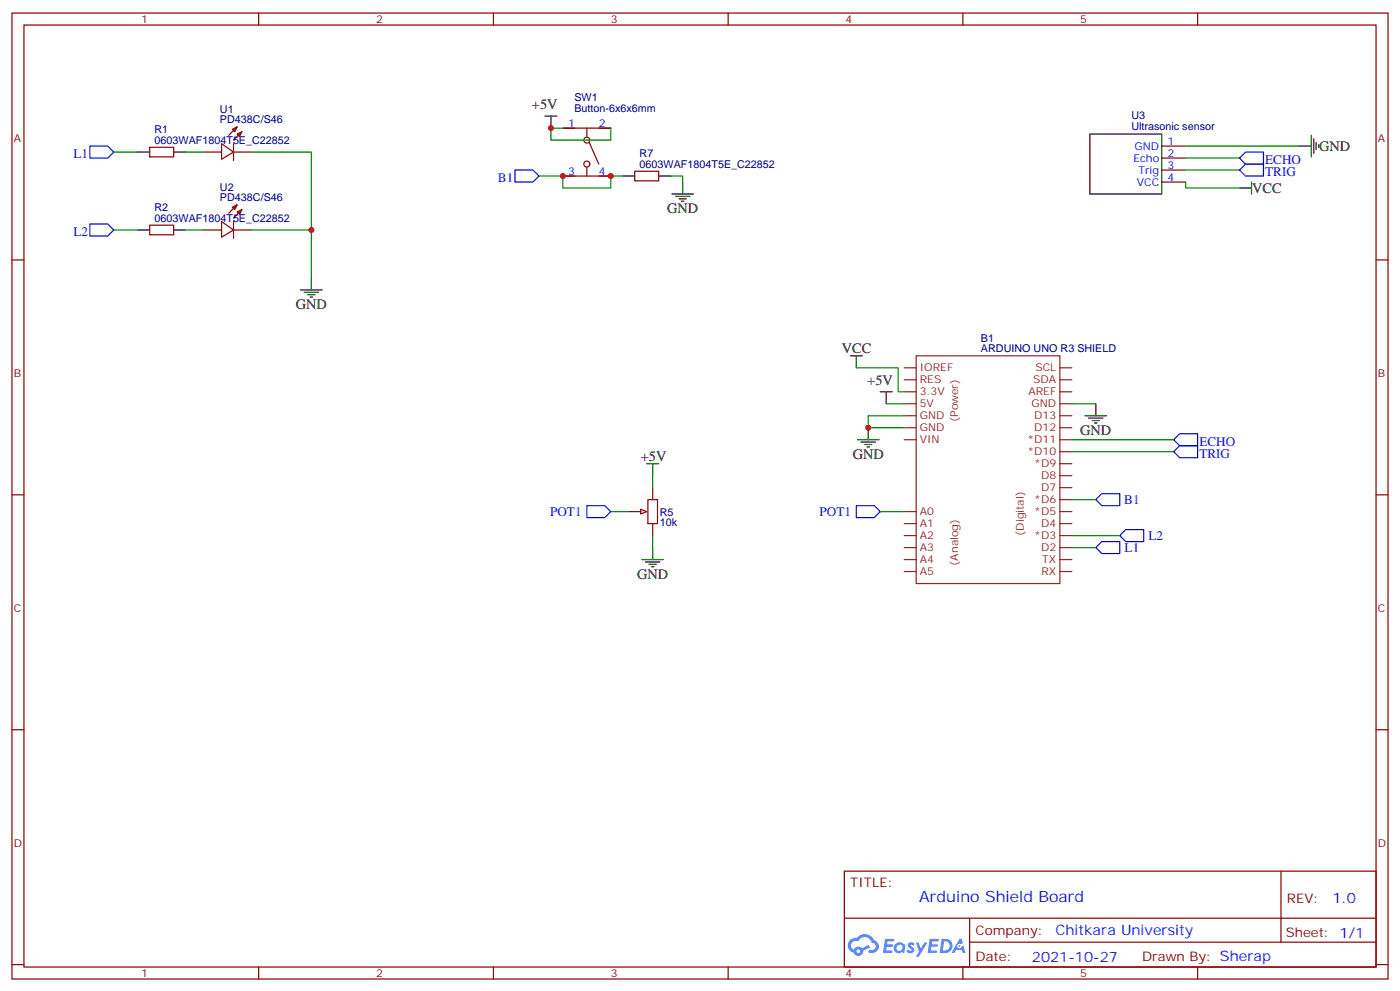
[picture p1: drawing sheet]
<svg xmlns="http://www.w3.org/2000/svg" width="412mm" height="292mm" viewBox="0 0 412 292" stroke-linecap="round" stroke-linejoin="round" font-family="sans-serif">
<g fill="none" stroke="#870000" stroke-width=".35">
<path d="M3.5 3.8h405.4v284.4h-405.4zM7.1 7.4h398.2v277.3h-398.2zM76.2 3.8v3.6M145.3 3.8v3.6M214.5 3.8v3.6M283.6 3.8v3.6M352.8 3.8v3.6M3.5 76.5h3.6M405.3 76.5h3.6M3.5 145.7h3.6M405.3 145.7h3.6M3.5 214.8h3.6"/>
<path d="M405.3 214.8h3.6M248.7 256.4h156.6v28.3h-156.6zM377.3 256.5v20.8M248.7 270.3h156.5M285.6 277.3h119.6M285.6 270.3v14.1M3.5 284h3.6M76.2 284.7v3.5M145.3 284.7v3.5M214.5 284.7v3.5M283.6 284.7v3.5M352.8 284.7v3.5"/>
<path d="M405.3 284h3.6"/>
</g>
<g fill="#5487ff">
<path d="M267.7 277.6a1.22 1.22 0 0 1 1.7 .3l-.4 .6a.47 .47 0 0 0-.3-.5 .47 .47 0 0 0-.5 .2l.1 .3a1.14 1.14 0 0 1 .8 1.7 1.14 1.14 0 0 1-1.9 0l-.2-.2 .5-.5 .7 .4a.29 .29 0 0 0 .3-.3 .29 .29 0 0 0-.2-.3 1.04 1.04 0 0 1-.6-1.7z"/>
<path d="M260.7 276.4h2.4l.3 .1-.2 .5-1.8 .1-.1 .9h1.5l.3 .3-.3 .4h-1.6l-.2 1.1h1.7l.2 .4-.2 .3h-2.6z"/>
<path d="M273.8 276.4h2.4l.3 .1-.1 .5-1.8 .1-.2 .9h1.6l.3 .3-.4 .4h-1.6l-.1 1.1h1.7l.2 .4-.2 .3h-2.6z"/>
<path d="M282.6 276.4h.7l.3 1.2-.6 .3a.69 .69 0 0 0-1 .3 .69 .69 0 0 0 .4 1 .69 .69 0 0 0 .9-.6l.5-.3 .6 2.2h-.8l-.2-.9h-1.8l-.5 .9h-.8z"/>
<path d="M269.8 277.4h.8l.6 1.9 1.1-1.9h.9l-2.6 4.2h-.8l.9-1.5z"/>
<path d="M277.4 276.4l-.6 4.1h1.3a2.11 2.11 0 0 0 2.5-2.1 2.11 2.11 0 0 0-2.5-2zM278.1 277.1a1.39 1.39 0 0 1 1.7 1.4 1.39 1.39 0 0 1-1.8 1.3h-.3z"/>
<path d="M263.7 278a1.54 1.54 0 0 0-.1 2.1 1.54 1.54 0 0 0 2.2 .2l.6 .2 .3-2.3-.2-.2-.4-.1a1.49 1.49 0 0 0-2.4 .1zM264 279a.94 .94 0 0 1 1.8 0 .94 .94 0 0 1-1.8 0z"/>
<path d="M250.4 276.7a2.18 2.18 0 0 0 1.1 3.8 1.44 1.44 0 0 0 1.6 .9 1.44 1.44 0 0 0 1.2-1.5l2-1-.5-.7-1.9 .9a1.47 1.47 0 0 0-2.4 .5 1.39 1.39 0 0 1-.7-2 1.39 1.39 0 0 1 2-.5 2.12 2.12 0 0 1 2.2-1.3 2.12 2.12 0 0 1 1.9 1.7 1.14 1.14 0 0 1 1.1 1.4 1.14 1.14 0 0 1-1.7 .8 .43 .43 0 0 0-.5 .3 .43 .43 0 0 0 .4 .5 1.98 1.98 0 0 0 2.5-1.2 1.98 1.98 0 0 0-1.2-2.5 3.1 3.1 0 0 0-5.3-.7l-.9 .1zM252.3 280a.55 .55 0 0 1 1.1 0 .55 .55 0 0 1-1.1 0z"/>
<circle cx="282.6" cy="278.5" r=".26"/>
</g>
<g fill="none" stroke="#870000" stroke-width=".35">
<path d="M68.4 38.1l1.4-.7-.7 1.4zM69.8 39.5l1.5-.7-.7 1.4zM69.8 37.4l-2.4 2.4M71.3 38.8l-2.5 2.4M165.8 37.7h14.1M172.9 37.7v2.5M60 44.8h5.3M65.3 42.3l3.5 2.5-3.5 2.1zM68.8 44.8h5.3M68.8 42.3v4.9M165.8 51.8h14.1M172.9 49.4v2.4"/>
<path d="M173.6 41.9l2.8 6.4M60 67.7h5.3M65.3 65.2l3.5 2.5-3.5 2.1zM68.4 61l1.4-.7-.7 1.4zM68.8 65.2v5M68.8 67.7h5.3M69.8 62.4l1.5-.7-.7 1.4zM69.8 60.3l-2.4 2.5M71.3 61.7l-2.5 2.5"/>
<circle cx="172.9" cy="41.2" r=".88"/>
<circle cx="172.9" cy="48.3" r=".88"/>
</g>
<path d="M188.7 149.9l1.8 .7-1.8 .7z" fill="#f0f0f0" stroke="#870000" stroke-width=".35"/>
<path d="M44.1 43.4h7.1v2.8h-7.1zM187 50.4h7v2.8h-7zM342.2 43h7M342.2 46.5h7M342.2 50.1h7M342.2 53.6h7M44.1 66.3h7.1v2.8h-7.1zM185.2 150.6h3.5M190.9 147.1h2.8v7h-2.8zM192.3 143.5v3.6M192.3 154.1v3.6" fill="none" stroke="#870000" stroke-width=".35"/>
<g fill="none" stroke="#008700" stroke-width=".35">
<path d="M165.8 37.7h-3.5v3.5h17.6v-3.5M33.5 44.8h7.1M54.7 44.8h5.3M74.1 44.8h17.6v37M158.7 51.8h7.1v3.6h14.1v-3.6h3.5M197.6 51.8h3.5v1.8M349.2 53.6v1.8h15.9M349.2 43h33.6M349.2 46.5h15.9M349.2 50.1h15.9M33.5 67.7h7.1M54.7 67.7h5.3"/>
<path d="M74.1 67.7h17.6M252.2 108.3h12.4v7h1.7M261.1 118.9h5.2M315.7 118.9h7.1M266.3 122.4h-10.5v3.5h10.5M315.7 129.4h30M315.7 133h30M179.9 150.6h5.3M192.3 140v3.5M192.3 157.7v3.5M259.3 150.6h7M315.7 157.7h14.1"/>
<path d="M315.7 147.1h7.1M315.7 161.2h7.1"/>
</g>
<g fill="none" stroke="#000" stroke-width=".35">
<path d="M160.5 34.2h3.5M162.3 34.2v3.5M321 39.5h21.2v17.6h-21.2zM386.3 39.8v6.4M40.6 44.8h3.5M51.2 44.8h3.5M183.4 51.8h3.6M194 51.8h3.6M197.9 57.1h6.4M199 57.8h4.2M200 58.5h2.1M200.7 59.2h.7"/>
<path d="M201.1 53.6v3.5M365.1 55.4h3.6M368.7 53.6v3.5M382.8 43h3.5M387 40.9v4.2M387.7 41.9v2.2M388.4 42.7v.7M40.6 67.7h3.5M51.2 67.7h3.5M88.5 85.3h6.4M89.6 86h4.2M90.7 86.7h2.1"/>
<path d="M91.4 87.5h.7M91.7 81.8v3.5M250.5 104.7h3.5M252.2 104.7v3.6M259.3 115.3h3.5M261.1 115.3v3.6M322.8 118.9v3.5M190.5 136.5h3.5M192.3 136.5v3.5M252.6 129.4h6.3M253.6 130.1h4.3M254.7 130.8h2.1"/>
<path d="M255.4 131.6h.7M255.8 125.9v3.5M319.6 122.4h6.4M320.7 123.1h4.2M321.7 123.8h2.1M322.4 124.5h.7M189.1 164.7h6.3M190.1 165.4h4.3M191.2 166.1h2.1M191.9 166.8h.7M192.3 161.2v3.5"/>
</g>
<path d="M26.5 43h5.2l1.8 1.8-1.8 1.7h-5.2zM151.7 50.1h5.3l1.7 1.7-1.7 1.8h-5.3zM365.1 46.5l1.8-1.7h5.3v3.5h-5.3zM366.9 48.3h5.3v3.5h-5.3l-1.8-1.7zM26.5 65.9h5.2l1.8 1.8-1.8 1.8h-5.2zM345.7 129.4l1.8-1.7h5.3v3.5h-5.3zM347.5 131.2h5.3v3.5h-5.3l-1.8-1.7zM172.9 148.8h5.3l1.7 1.8-1.7 1.8h-5.3zM252.2 148.8h5.3l1.8 1.8-1.8 1.8h-5.3zM322.8 147.1l1.8-1.8h5.2v3.5h-5.2zM331.6 155.9h5.3v3.5h-5.3l-1.8-1.7zM322.8 161.2l1.8-1.8h5.2v3.5h-5.2z" fill="none" stroke="#00f" stroke-width=".35"/>
<g fill="none" stroke="#8c2424" stroke-width=".35">
<path d="M266.3 111.8h3.6M266.3 118.9h3.6M266.3 115.3h3.6M266.3 108.3h3.6M269.9 104.7h42.3v67.1h-42.3zM312.2 111.8h3.5M312.2 118.9h3.5M312.2 115.3h3.5M312.2 108.3h3.5M266.3 129.4h3.6M266.3 125.9h3.6M266.3 122.4h3.6"/>
<path d="M312.2 136.5h3.5M312.2 133h3.5M312.2 129.4h3.5M312.2 125.9h3.5M312.2 122.4h3.5M266.3 157.7h3.6M266.3 154.1h3.6M266.3 150.6h3.6M312.2 157.7h3.5M312.2 154.1h3.5M312.2 150.6h3.5M312.2 147.1h3.5"/>
<path d="M312.2 143.5h3.5M312.2 140h3.5M266.3 168.2h3.6M266.3 164.7h3.6M266.3 161.2h3.6M312.2 168.2h3.5M312.2 164.7h3.5M312.2 161.2h3.5"/>
</g>
<g fill="#c00">
<circle cx="91.7" cy="67.7" r=".88"/>
<circle cx="162.3" cy="37.7" r=".88"/>
<circle cx="179.9" cy="51.8" r=".88"/>
<circle cx="165.8" cy="51.8" r=".88"/>
<circle cx="255.8" cy="125.9" r=".88"/>
</g>
<text font-size="4.6" fill="#00f" x="270.8" y="265.5">Arduino Shield Board</text>
<g font-size="4.2">
<text x="156.7" y="32.1">+5V</text>
<text x="388.6" y="44.4">GND</text>
<text x="368.8" y="56.8">VCC</text>
<text x="196.5" y="62.8">GND</text>
<text x="87.1" y="91">GND</text>
<text x="248" y="104">VCC</text>
<text x="255.5" y="113.2">+5V</text>
<text x="318.2" y="128">GND</text>
<text x="188.7" y="135.8">+5V</text>
<text x="251.2" y="135.1">GND</text>
<text x="187.7" y="170.4">GND</text>
</g>
<g font-size="4.2" fill="#00f">
<text x="392.5" y="265.7">1.0</text>
<text x="310.9" y="275.3">Chitkara University</text>
<text x="304" y="283.1">2021-10-27</text>
</g>
<g font-size="3.9" fill="#00f">
<text x="21.6" y="46.5">L1</text>
<text x="146.7" y="53.6">B1</text>
<text x="372.7" y="48.3">ECHO</text>
<text x="372.7" y="51.8">TRIG</text>
<text x="21.6" y="69.5">L2</text>
<text x="353.3" y="131.2">ECHO</text>
<text x="353.3" y="134.7">TRIG</text>
<text x="331.2" y="148.3">B1</text>
<text x="162.1" y="151.9">POT1</text>
<text x="241.4" y="151.9">POT1</text>
<text x="338.3" y="158.9">L2</text>
<text x="331.3" y="162.4">L1</text>
</g>
<g font-size="3.9" fill="#800">
<text x="250.5" y="261">TITLE:</text>
<text x="379.1" y="265.7">REV:</text>
<text x="287.4" y="275.2">Company:</text>
<text x="378.7" y="275.8">Sheet: 1/1</text>
<text x="287.4" y="282.9">Date:</text>
<text x="336.4" y="283">Drawn By: Sherap</text>
</g>
<g font-size="3.2" fill="#800">
<text x="41.6" y="6.8">1</text>
<text x="110.8" y="6.8">2</text>
<text x="179.9" y="6.8">3</text>
<text x="249.1" y="6.8">4</text>
<text x="318.2" y="6.8">5</text>
<text x="4.1" y="41.9">A</text>
<text x="405.9" y="41.9">A</text>
<text x="4.1" y="111.1">B</text>
<text x="405.9" y="111.1">B</text>
<text x="4.1" y="180.2">C</text>
<text x="405.9" y="180.2">C</text>
<text x="4.1" y="249.4">D</text>
<text x="405.9" y="249.4">D</text>
<text x="41.6" y="287.7">1</text>
<text x="110.8" y="287.7">2</text>
<text x="179.9" y="287.7">3</text>
<text x="249.1" y="287.7">4</text>
<text x="318.2" y="287.7">5</text>
</g>
<g font-size="3.2" fill="#000080">
<text x="169.2" y="29.9">SW1</text>
<text x="64.8" y="33.3">U1</text>
<text x="169.2" y="32.9">Button-6x6x6mm</text>
<text x="333.3" y="35">U3</text>
<text x="45.5" y="39.1">R1</text>
<text x="64.8" y="36.3">PD438C/S46</text>
<text x="333.3" y="38.2">Ultrasonic sensor</text>
<text x="45.5" y="42.3">0603WAF1804T5E_C22852</text>
<text x="188.4" y="46.2">R7</text>
<text x="188.4" y="49.4">0603WAF1804T5E_C22852</text>
<text x="64.8" y="59.2">PD438C/S46</text>
<text x="64.8" y="56.2">U2</text>
<text x="45.5" y="65.2">0603WAF1804T5E_C22852</text>
<text x="45.5" y="62.1">R2</text>
<text x="289" y="100.6">B1</text>
<text x="289" y="103.7">ARDUINO UNO R3 SHIELD</text>
<text x="194.4" y="154.9">10k</text>
<text x="194.4" y="151.9">R5</text>
</g>
<g font-size="3.2" fill="#00f">
<text x="167.3" y="37.4">1</text>
<text x="176.4" y="37.4">2</text>
<text x="333.9" y="47.6">Echo</text>
<text x="334.2" y="44.1">GND</text>
<text x="344" y="42.7">1</text>
<text x="344" y="46.2">2</text>
<text x="167.3" y="51.5">3</text>
<text x="176.4" y="51.5">4</text>
<text x="335.3" y="51.1">Trig</text>
<text x="344" y="49.7">3</text>
<text x="344" y="53.2">4</text>
<text x="334.9" y="54.6">VCC</text>
</g>
<g font-size="3.2" fill="#8d2323">
<text x="270.9" y="112.9">RES</text>
<text x="270.9" y="109.3">IOREF</text>
<text x="304.4" y="112.9">SDA</text>
<text x="305" y="109.3">SCL</text>
<text x="270.9" y="119.9">5V</text>
<text x="270.9" y="116.4">3.3V</text>
<text x="302.9" y="116.4">AREF</text>
<text x="303.9" y="119.9">GND</text>
<text x="270.9" y="123.4">GND</text>
<text x="282.2" y="124.1" transform="rotate(-90 282.2 124.1)">(Power)</text>
<text x="304.7" y="123.4">D13</text>
<text x="270.9" y="130.5">VIN</text>
<text x="270.9" y="127">GND</text>
<text x="302.7" y="130.5">*D11</text>
<text x="304.7" y="127">D12</text>
<text x="302.7" y="134">*D10</text>
<text x="304.7" y="137.5">*D9</text>
<text x="306.7" y="141.1">D8</text>
<text x="304.7" y="148.1">*D6</text>
<text x="306.7" y="144.6">D7</text>
<text x="270.9" y="151.7">A0</text>
<text x="270.9" y="155.2">A1</text>
<text x="304.7" y="151.7">*D5</text>
<text x="306.7" y="155.2">D4</text>
<text x="270.9" y="158.7">A2</text>
<text x="301.6" y="157.7" transform="rotate(-90 301.6 157.7)">(Digital)</text>
<text x="304.7" y="158.7">*D3</text>
<text x="270.9" y="162.2">A3</text>
<text x="270.9" y="165.8">A4</text>
<text x="282.2" y="166.5" transform="rotate(-90 282.2 166.5)">(Analog)</text>
<text x="306.7" y="162.2">D2</text>
<text x="307" y="165.8">TX</text>
<text x="270.9" y="169.3">A5</text>
<text x="306.8" y="169.3">RX</text>
</g>
</svg>
